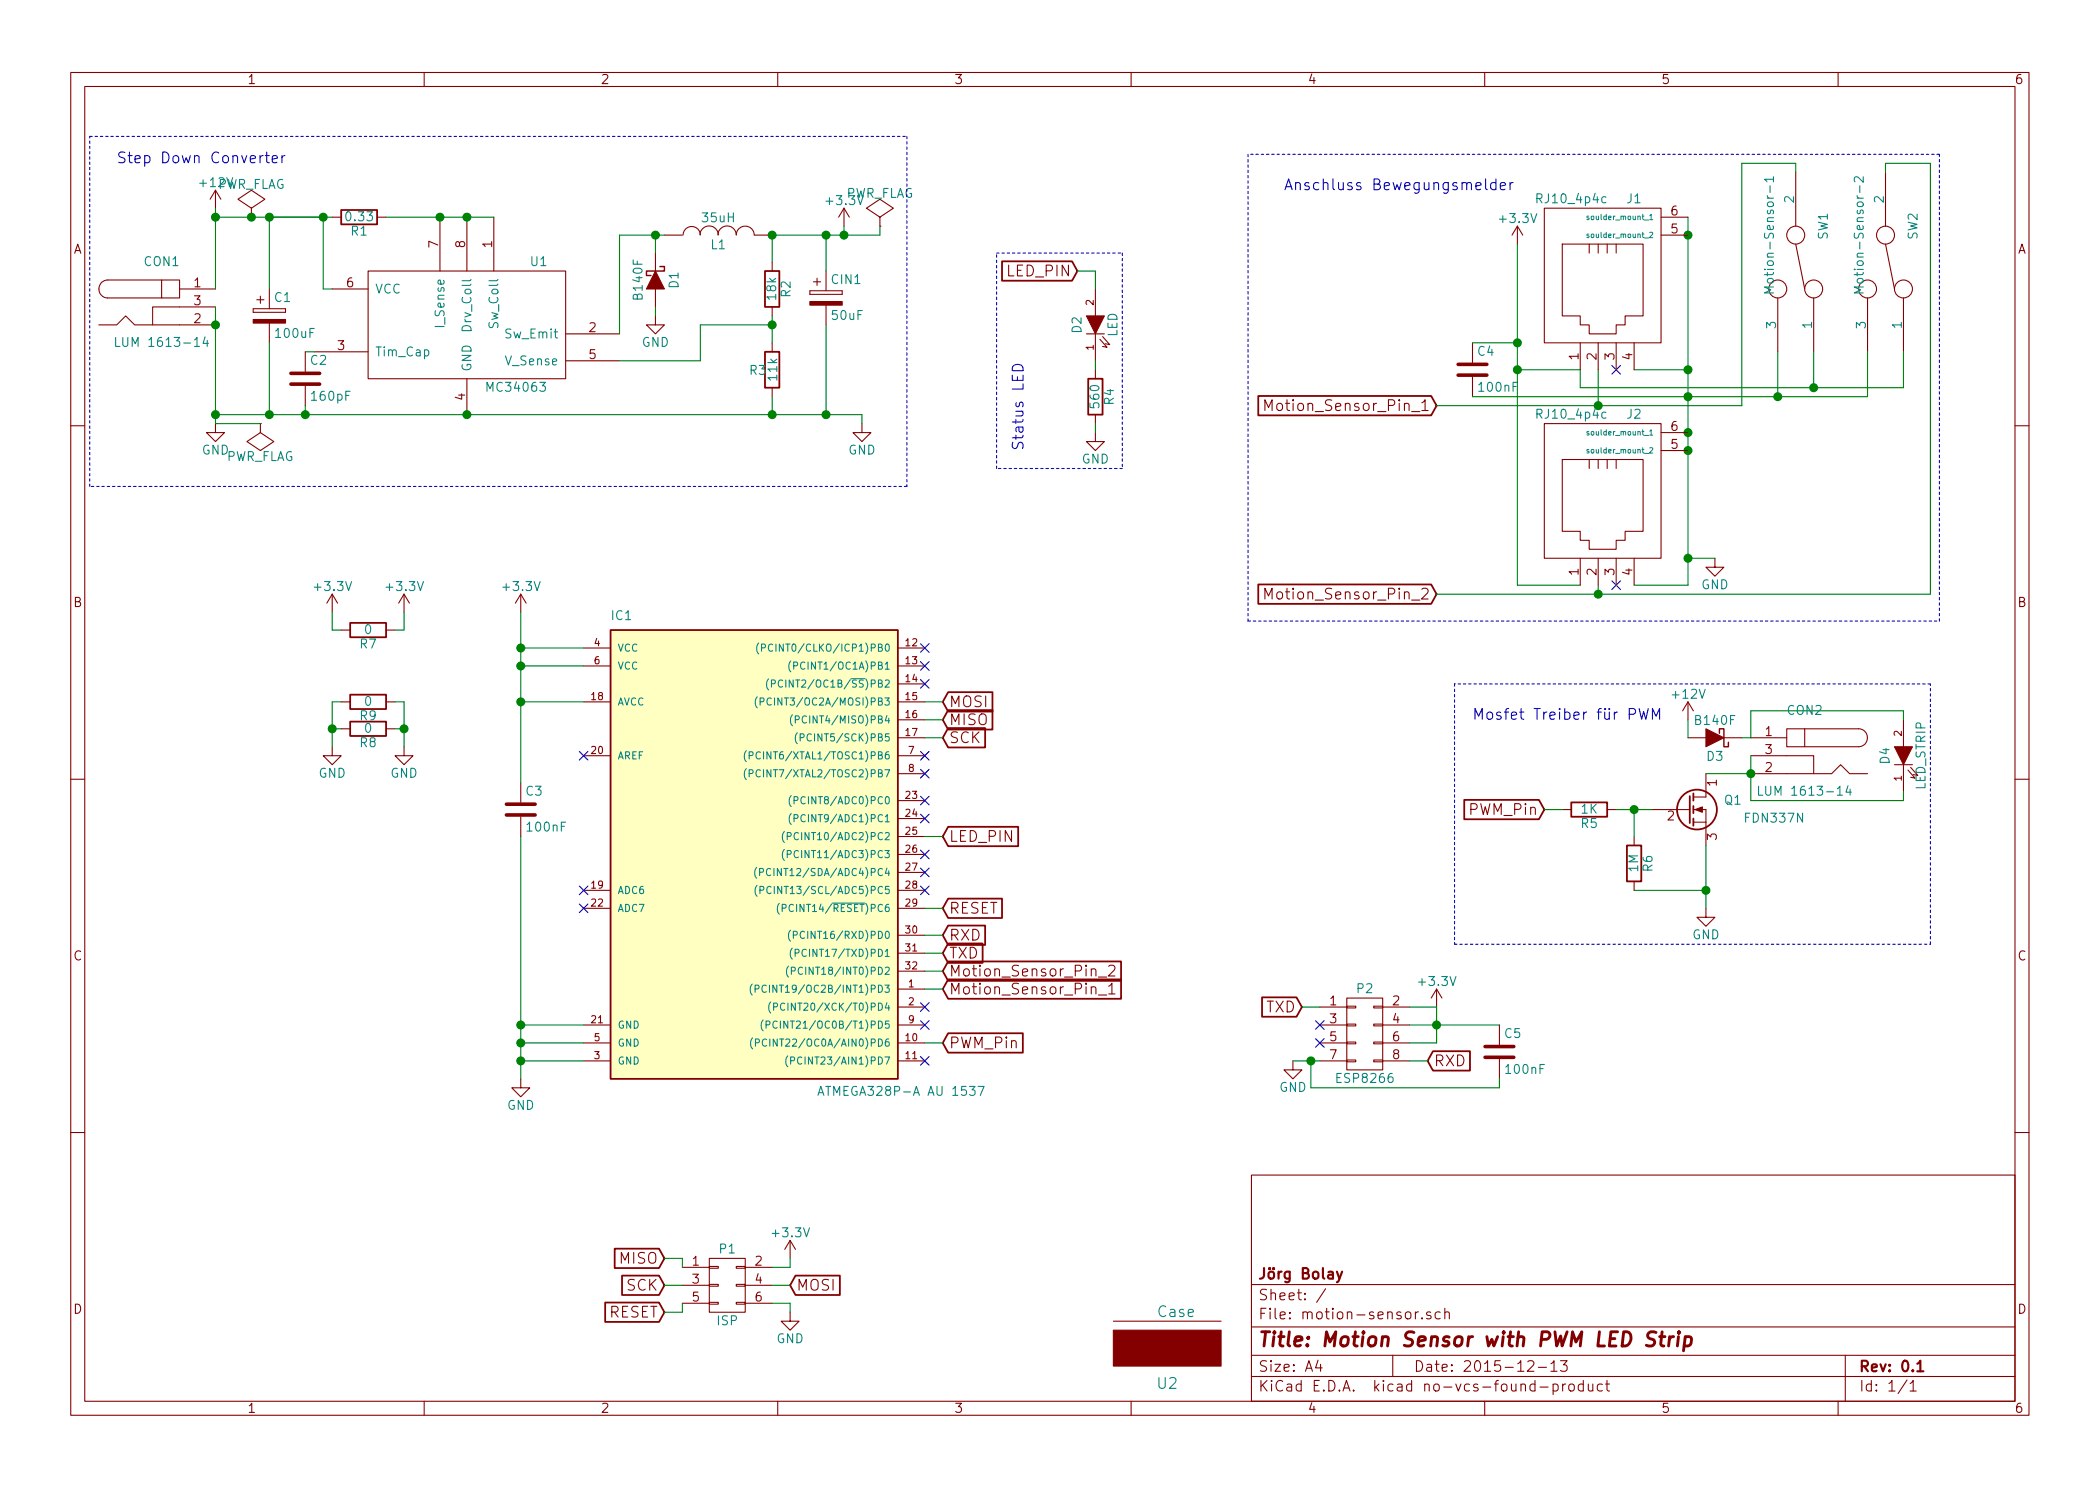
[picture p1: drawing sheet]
EESchema Schematic File Version 2
LIBS:motion-sensor-rescue
LIBS:power
LIBS:device
LIBS:transistors
LIBS:conn
LIBS:linear
LIBS:regul
LIBS:74xx
LIBS:cmos4000
LIBS:adc-dac
LIBS:memory
LIBS:xilinx
LIBS:microcontrollers
LIBS:dsp
LIBS:microchip
LIBS:analog_switches
LIBS:motorola
LIBS:texas
LIBS:intel
LIBS:audio
LIBS:interface
LIBS:digital-audio
LIBS:philips
LIBS:display
LIBS:cypress
LIBS:siliconi
LIBS:opto
LIBS:atmel
LIBS:contrib
LIBS:valves
LIBS:bolay-library
LIBS:motion-sensor-cache
EELAYER 25 0
EELAYER END
$Descr A4 11693 8268
encoding utf-8
Sheet 1 1
Title "Motion Sensor with PWM LED Strip"
Date "2015-12-13"
Rev "0.1"
Comp "Jörg Bolay"
Comment1 ""
Comment2 ""
Comment3 ""
Comment4 ""
$EndDescr
$Comp
L ATMEGA328P-A IC1
U 1 1
P 4150 4700
F 0 "IC1" H 3400 5950 50  0000 L BNN
F 1 "ATMEGA328P-A AU 1537" H 4550 3300 50  0000 L BNN
F 2 "Housings_QFP:TQFP-32_7x7mm_Pitch0.8mm" H 4150 4700 50  0001 C CIN
F 3 "http://www.atmel.com/images/atmel-8271-8-bit-avr-microcontroller-atmega48a-48pa-88a-88pa-168a-168pa-328-328p_datasheet_summary.pdf" H 4150 4700 50  0001 C CNN
F 4 "vorhanden" H 4150 4700 60  0001 C CNN "Digi-Key"
	1    4150 4700
	1    0    0    -1  
$EndComp
$Comp
L +12V #PWR01
U 1 1
P 1200 1150
F 0 "#PWR01" H 1200 1000 50  0001 C CNN
F 1 "+12V" H 1200 1290 50  0000 C CNN
F 2 "" H 1200 1150 50  0000 C CNN
F 3 "" H 1200 1150 50  0000 C CNN
	1    1200 1150
	1    0    0    -1  
$EndComp
$Comp
L CP C1
U 1 1
P 1500 1750
F 0 "C1" H 1525 1850 50  0000 L CNN
F 1 "100uF" H 1525 1650 50  0000 L CNN
F 2 "Capacitors_SMD:c_elec_6.3x7.7" H 1538 1600 50  0001 C CNN
F 3 "https://www.reichelt.de/index.html?&ACTION=7&LA=3&OPEN=0&INDEX=0&FILENAME=B300%252FDATASHEET_PANASONIC_VFP_SERIES.pdf" H 1500 1750 50  0001 C CNN
F 4 "vorhanden" H 1500 1750 60  0001 C CNN "Digi-Key"
	1    1500 1750
	1    0    0    -1  
$EndComp
$Comp
L D_Schottky D1
U 1 1
P 3650 1550
F 0 "D1" H 3650 1650 50  0000 C CNN
F 1 "B140F" H 3650 1450 50  0000 C CNN
F 2 "Diodes_SMD:SMA_Handsoldering" H 3650 1550 50  0001 C CNN
F 3 "http://cdn-reichelt.de/documents/datenblatt/A400/B120-B160.pdf" H 3650 1550 50  0001 C CNN
F 4 "vorhanden" H 3650 1550 60  0001 C CNN "Digi-Key"
	1    3650 1550
	0    1    1    0   
$EndComp
$Comp
L INDUCTOR L1
U 1 1
P 4000 1300
F 0 "L1" V 3950 1300 50  0000 C CNN
F 1 "35uH" V 4100 1300 50  0000 C CNN
F 2 "bolay library:SRN_1060_Power_Inductors" H 4000 1300 50  0001 C CNN
F 3 "http://www.bourns.com/docs/Product-Datasheets/SRN1060.pdf" H 4000 1300 50  0001 C CNN
F 4 "SRN1060-470MCT-ND" V 4000 1300 60  0001 C CNN "Digi-Key"
	1    4000 1300
	0    -1   -1   0   
$EndComp
$Comp
L GND #PWR02
U 1 1
P 1200 2350
F 0 "#PWR02" H 1200 2100 50  0001 C CNN
F 1 "GND" H 1200 2200 50  0000 C CNN
F 2 "" H 1200 2350 50  0000 C CNN
F 3 "" H 1200 2350 50  0000 C CNN
	1    1200 2350
	1    0    0    -1  
$EndComp
$Comp
L +3.3V #PWR03
U 1 1
P 4700 1250
F 0 "#PWR03" H 4700 1100 50  0001 C CNN
F 1 "+3.3V" H 4700 1390 50  0000 C CNN
F 2 "" H 4700 1250 50  0000 C CNN
F 3 "" H 4700 1250 50  0000 C CNN
	1    4700 1250
	1    0    0    -1  
$EndComp
$Comp
L C C3
U 1 1
P 2900 4500
F 0 "C3" H 2925 4600 50  0000 L CNN
F 1 "100nF" H 2925 4400 50  0000 L CNN
F 2 "Capacitors_SMD:C_1206_HandSoldering" H 2938 4350 50  0001 C CNN
F 3 "http://media.digikey.com/pdf/Data%20Sheets/Samsung%20PDFs/CL31F104MBCNNNC_Spec.pdf" H 2900 4500 50  0001 C CNN
F 4 "1276-2854-1-ND" H 2900 4500 60  0001 C CNN "Digi-Key"
	1    2900 4500
	1    0    0    -1  
$EndComp
$Comp
L R R5
U 1 1
P 8850 4500
F 0 "R5" V 8930 4500 50  0000 C CNN
F 1 "1K" V 8850 4500 50  0000 C CNN
F 2 "Resistors_SMD:R_1206_HandSoldering" V 8780 4500 50  0001 C CNN
F 3 "http://www.yageo.com.tw/exep/pages/download/literatures/PYu-R_INT-thick_7.pdf" H 8850 4500 50  0001 C CNN
F 4 "311-1.0KERCT-ND" V 8850 4500 60  0001 C CNN "Digi-Key"
	1    8850 4500
	0    1    1    0   
$EndComp
$Comp
L R R6
U 1 1
P 9100 4800
F 0 "R6" V 9180 4800 50  0000 C CNN
F 1 "1M" V 9100 4800 50  0000 C CNN
F 2 "Resistors_SMD:R_1206_HandSoldering" V 9030 4800 50  0001 C CNN
F 3 "http://www.yageo.com.tw/exep/pages/download/literatures/PYu-R_INT-thick_7.pdf" H 9100 4800 50  0001 C CNN
F 4 "311-1.0MERCT-ND" V 9100 4800 60  0001 C CNN "Digi-Key"
	1    9100 4800
	1    0    0    -1  
$EndComp
$Comp
L Q_NMOS_DGS Q1
U 1 1
P 9400 4500
F 0 "Q1" H 9700 4550 50  0000 R CNN
F 1 "FDN337N" H 10050 4450 50  0000 R CNN
F 2 "TO_SOT_Packages_SMD:SOT-23_Handsoldering" H 9600 4600 50  0001 C CNN
F 3 "https://www.fairchildsemi.com/datasheets/FD/FDN337N.pdf" H 9400 4500 50  0001 C CNN
F 4 "FDN337NTR-ND" H 9400 4500 60  0001 C CNN "Digi-Key"
	1    9400 4500
	1    0    0    -1  
$EndComp
$Comp
L GND #PWR04
U 1 1
P 9500 5050
F 0 "#PWR04" H 9500 4800 50  0001 C CNN
F 1 "GND" H 9500 4900 50  0000 C CNN
F 2 "" H 9500 5050 50  0000 C CNN
F 3 "" H 9500 5050 50  0000 C CNN
	1    9500 5050
	1    0    0    -1  
$EndComp
$Comp
L +3.3V #PWR05
U 1 1
P 2900 3400
F 0 "#PWR05" H 2900 3250 50  0001 C CNN
F 1 "+3.3V" H 2900 3540 50  0000 C CNN
F 2 "" H 2900 3400 50  0000 C CNN
F 3 "" H 2900 3400 50  0000 C CNN
	1    2900 3400
	1    0    0    -1  
$EndComp
$Comp
L GND #PWR06
U 1 1
P 2900 6000
F 0 "#PWR06" H 2900 5750 50  0001 C CNN
F 1 "GND" H 2900 5850 50  0000 C CNN
F 2 "" H 2900 6000 50  0000 C CNN
F 3 "" H 2900 6000 50  0000 C CNN
	1    2900 6000
	1    0    0    -1  
$EndComp
$Comp
L CONN_02X03 P1
U 1 1
P 4050 7150
F 0 "P1" H 4050 7350 50  0000 C CNN
F 1 "ISP" H 4050 6950 50  0000 C CNN
F 2 "bolay library:6x1pin_50mil_header" H 4050 5950 50  0000 C CNN
F 3 "http://www.sullinscorp.com/drawings/86_LPPB___1NFS_-RC,_10965.pdf" H 4050 5950 50  0001 C CNN
F 4 "S9005E-06-ND" H 4050 7150 60  0001 C CNN "Digi-Key"
	1    4050 7150
	1    0    0    -1  
$EndComp
$Comp
L BARREL_JACK CON1
U 1 1
P 900 1700
F 0 "CON1" H 900 1950 50  0000 C CNN
F 1 "LUM 1613-14" H 900 1500 50  0000 C CNN
F 2 "bolay library:barrel_jack_ds_1613_14" H 900 1700 50  0001 C CNN
F 3 "https://www.reichelt.de/index.html?&ACTION=7&LA=3&OPEN=0&INDEX=0&FILENAME=C160%252FDS_1613_14.pdf" H 900 1700 50  0001 C CNN
F 4 "vorhanden" H 900 1700 60  0001 C CNN "Digi-Key"
	1    900  1700
	1    0    0    -1  
$EndComp
$Comp
L LED D4
U 1 1
P 10600 4200
F 0 "D4" H 10600 4300 50  0000 C CNN
F 1 "LED_STRIP" H 10600 4100 50  0000 C CNN
F 2 "" H 10600 4200 50  0000 C CNN
F 3 "" H 10600 4200 50  0000 C CNN
F 4 "vorhanden" H 10600 4200 60  0001 C CNN "Digi-Key"
	1    10600 4200
	0    -1   -1   0   
$EndComp
$Comp
L GND #PWR07
U 1 1
P 9550 3100
F 0 "#PWR07" H 9550 2850 50  0001 C CNN
F 1 "GND" H 9550 2950 50  0000 C CNN
F 2 "" H 9550 3100 50  0000 C CNN
F 3 "" H 9550 3100 50  0000 C CNN
	1    9550 3100
	1    0    0    -1  
$EndComp
$Comp
L SWITCH_INV SW1
U 1 1
P 10000 1450
F 0 "SW1" H 9800 1600 50  0000 C CNN
F 1 "Motion-Sensor-1" H 9850 1300 50  0000 C CNN
F 2 "" H 10000 1450 50  0000 C CNN
F 3 "" H 10000 1450 50  0000 C CNN
F 4 "vorhanden" H 10000 1450 60  0001 C CNN "Digi-Key"
	1    10000 1450
	0    1    1    0   
$EndComp
$Comp
L +12V #PWR08
U 1 1
P 9400 4000
F 0 "#PWR08" H 9400 3850 50  0001 C CNN
F 1 "+12V" H 9400 4140 50  0000 C CNN
F 2 "" H 9400 4000 50  0000 C CNN
F 3 "" H 9400 4000 50  0000 C CNN
	1    9400 4000
	1    0    0    -1  
$EndComp
$Comp
L SWITCH_INV SW2
U 1 1
P 10500 1450
F 0 "SW2" H 10300 1600 50  0000 C CNN
F 1 "Motion-Sensor-2" H 10350 1300 50  0000 C CNN
F 2 "" H 10500 1450 50  0000 C CNN
F 3 "" H 10500 1450 50  0000 C CNN
F 4 "vorhanden" H 10500 1450 60  0001 C CNN "Digi-Key"
	1    10500 1450
	0    1    1    0   
$EndComp
Text GLabel 5250 3900 2    60   Input ~ 0
MOSI
Text GLabel 5250 4000 2    60   Input ~ 0
MISO
Text GLabel 5250 4100 2    60   Input ~ 0
SCK
Text GLabel 5250 5050 2    60   Input ~ 0
RESET
$Comp
L +3.3V #PWR09
U 1 1
P 4400 7000
F 0 "#PWR09" H 4400 6850 50  0001 C CNN
F 1 "+3.3V" H 4400 7140 50  0000 C CNN
F 2 "" H 4400 7000 50  0000 C CNN
F 3 "" H 4400 7000 50  0000 C CNN
	1    4400 7000
	1    0    0    -1  
$EndComp
$Comp
L GND #PWR010
U 1 1
P 4400 7300
F 0 "#PWR010" H 4400 7050 50  0001 C CNN
F 1 "GND" H 4400 7150 50  0000 C CNN
F 2 "" H 4400 7300 50  0000 C CNN
F 3 "" H 4400 7300 50  0000 C CNN
	1    4400 7300
	1    0    0    -1  
$EndComp
Text GLabel 4400 7150 2    60   Input ~ 0
MOSI
Text GLabel 3700 7000 0    60   Input ~ 0
MISO
Text GLabel 3700 7300 0    60   Input ~ 0
RESET
Text GLabel 3700 7150 0    60   Input ~ 0
SCK
Text GLabel 8000 2250 0    60   Input ~ 0
Motion_Sensor_Pin_1
Text GLabel 8000 3300 0    60   Input ~ 0
Motion_Sensor_Pin_2
Text GLabel 5250 5500 2    60   Input ~ 0
Motion_Sensor_Pin_1
Text GLabel 5250 5400 2    60   Input ~ 0
Motion_Sensor_Pin_2
Text GLabel 8600 4500 0    60   Input ~ 0
PWM_Pin
$Comp
L CONN_02X04 P2
U 1 1
P 7600 5750
F 0 "P2" H 7600 6000 50  0000 C CNN
F 1 "ESP8266" H 7600 5500 50  0000 C CNN
F 2 "bolay library:8pin_Header_SMD" H 7600 4550 50  0001 C CNN
F 3 "http://sullinscorp.com/drawings/103_NPxCxx2KFMx-RC,_10488-G.pdf" H 7600 4550 50  0001 C CNN
F 4 "S5674-ND" H 7600 5750 60  0001 C CNN "Digi-Key"
	1    7600 5750
	1    0    0    -1  
$EndComp
$Comp
L GND #PWR011
U 1 1
P 7200 5900
F 0 "#PWR011" H 7200 5650 50  0001 C CNN
F 1 "GND" H 7200 5750 50  0000 C CNN
F 2 "" H 7200 5900 50  0000 C CNN
F 3 "" H 7200 5900 50  0000 C CNN
	1    7200 5900
	1    0    0    -1  
$EndComp
Text GLabel 5250 5200 2    60   Input ~ 0
RXD
Text GLabel 5250 5300 2    60   Input ~ 0
TXD
Text GLabel 7950 5900 2    60   Input ~ 0
RXD
Text GLabel 7250 5600 0    60   Input ~ 0
TXD
Text GLabel 5250 4650 2    60   Input ~ 0
LED_PIN
$Comp
L LED D2
U 1 1
P 6100 1800
F 0 "D2" H 6100 1900 50  0000 C CNN
F 1 "LED" H 6100 1700 50  0000 C CNN
F 2 "LEDs:LED_1206" H 6100 1800 50  0001 C CNN
F 3 "http://optoelectronics.liteon.com/upload/download/DS22-2000-253/S_110_LTST-C230KRKT.pdf" H 6100 1800 50  0001 C CNN
F 4 "160-1457-1-ND" H 6100 1800 60  0001 C CNN "Digi-Key"
	1    6100 1800
	0    -1   -1   0   
$EndComp
$Comp
L R R4
U 1 1
P 6100 2200
F 0 "R4" V 6180 2200 50  0000 C CNN
F 1 "560" V 6100 2200 50  0000 C CNN
F 2 "Resistors_SMD:R_1206_HandSoldering" V 6030 2200 50  0001 C CNN
F 3 "http://www.yageo.com.tw/exep/pages/download/literatures/PYu-R_INT-thick_7.pdf" H 6100 2200 50  0001 C CNN
F 4 "311-560ERCT-ND" V 6100 2200 60  0001 C CNN "Digi-Key"
	1    6100 2200
	1    0    0    -1  
$EndComp
$Comp
L GND #PWR012
U 1 1
P 6100 2400
F 0 "#PWR012" H 6100 2150 50  0001 C CNN
F 1 "GND" H 6100 2250 50  0000 C CNN
F 2 "" H 6100 2400 50  0000 C CNN
F 3 "" H 6100 2400 50  0000 C CNN
	1    6100 2400
	1    0    0    -1  
$EndComp
Text GLabel 6000 1500 0    60   Input ~ 0
LED_PIN
NoConn ~ 3250 4950
NoConn ~ 3250 5050
NoConn ~ 5150 5900
NoConn ~ 5150 5700
NoConn ~ 5150 5600
NoConn ~ 5150 4950
NoConn ~ 5150 4850
NoConn ~ 5150 4750
NoConn ~ 5150 4300
NoConn ~ 5150 4200
NoConn ~ 5150 3800
NoConn ~ 5150 3700
NoConn ~ 5150 3600
NoConn ~ 7350 5800
NoConn ~ 7350 5700
Text GLabel 5250 5800 2    60   Input ~ 0
PWM_Pin
$Comp
L PWR_FLAG #FLG013
U 1 1
P 1400 1200
F 0 "#FLG013" H 1400 1295 50  0001 C CNN
F 1 "PWR_FLAG" H 1400 1380 50  0000 C CNN
F 2 "" H 1400 1200 50  0000 C CNN
F 3 "" H 1400 1200 50  0000 C CNN
	1    1400 1200
	1    0    0    -1  
$EndComp
$Comp
L PWR_FLAG #FLG014
U 1 1
P 1450 2350
F 0 "#FLG014" H 1450 2445 50  0001 C CNN
F 1 "PWR_FLAG" H 1450 2530 50  0000 C CNN
F 2 "" H 1450 2350 50  0000 C CNN
F 3 "" H 1450 2350 50  0000 C CNN
	1    1450 2350
	-1   0    0    1   
$EndComp
$Comp
L PWR_FLAG #FLG015
U 1 1
P 4900 1250
F 0 "#FLG015" H 4900 1345 50  0001 C CNN
F 1 "PWR_FLAG" H 4900 1430 50  0000 C CNN
F 2 "" H 4900 1250 50  0000 C CNN
F 3 "" H 4900 1250 50  0000 C CNN
	1    4900 1250
	1    0    0    -1  
$EndComp
NoConn ~ 3250 4200
$Comp
L +3.3V #PWR016
U 1 1
P 8000 5600
F 0 "#PWR016" H 8000 5450 50  0001 C CNN
F 1 "+3.3V" H 8000 5740 50  0000 C CNN
F 2 "" H 8000 5600 50  0000 C CNN
F 3 "" H 8000 5600 50  0000 C CNN
	1    8000 5600
	1    0    0    -1  
$EndComp
$Comp
L +3.3V #PWR017
U 1 1
P 8450 1350
F 0 "#PWR017" H 8450 1200 50  0001 C CNN
F 1 "+3.3V" H 8450 1490 50  0000 C CNN
F 2 "" H 8450 1350 50  0000 C CNN
F 3 "" H 8450 1350 50  0000 C CNN
	1    8450 1350
	1    0    0    -1  
$EndComp
$Comp
L C C5
U 1 1
P 8350 5850
F 0 "C5" H 8375 5950 50  0000 L CNN
F 1 "100nF" H 8375 5750 50  0000 L CNN
F 2 "Capacitors_SMD:C_1206_HandSoldering" H 8388 5700 50  0001 C CNN
F 3 "http://media.digikey.com/pdf/Data%20Sheets/Samsung%20PDFs/CL31F104MBCNNNC_Spec.pdf" H 8350 5850 50  0001 C CNN
F 4 "1276-2854-1-ND" H 8350 5850 60  0001 C CNN "Digi-Key"
	1    8350 5850
	1    0    0    -1  
$EndComp
Text Notes 650  900  0    60   ~ 0
Step Down Converter
Text Notes 8200 4000 0    60   ~ 0
Mosfet Treiber für PWM
Text Notes 7150 1050 0    60   ~ 0
Anschluss Bewegungsmelder
Text Notes 5700 2500 1    60   ~ 0
Status LED
$Comp
L CP CIN1
U 1 1
P 4600 1650
F 0 "CIN1" H 4625 1750 50  0000 L CNN
F 1 "50uF" H 4625 1550 50  0000 L CNN
F 2 "Capacitors_SMD:c_elec_6.3x7.7" H 4638 1500 50  0001 C CNN
F 3 "" H 4600 1650 50  0000 C CNN
F 4 "vorhanden" H 4600 1650 60  0001 C CNN "Digi-Key"
F 5 "100uF Kondens von reichelt" H 4600 1650 60  0001 C CNN "Bemerkungen"
	1    4600 1650
	1    0    0    -1  
$EndComp
$Comp
L R R1
U 1 1
P 2000 1200
F 0 "R1" V 2080 1200 50  0000 C CNN
F 1 "0.33" V 2000 1200 50  0000 C CNN
F 2 "Resistors_SMD:R_1206_HandSoldering" V 1930 1200 50  0001 C CNN
F 3 "http://www.te.com/commerce/DocumentDelivery/DDEController?Action=srchrtrv&DocNm=1773269&DocType=DS&DocLang=English" H 2000 1200 50  0001 C CNN
F 4 "R_SC" V 2000 1200 60  0001 C CNN "Schaltregler-Name"
F 5 "A103274CT-ND" V 2000 1200 60  0001 C CNN "Digi-Key"
	1    2000 1200
	0    1    1    0   
$EndComp
$Comp
L R R2
U 1 1
P 4300 1600
F 0 "R2" V 4380 1600 50  0000 C CNN
F 1 "18k" V 4300 1600 50  0000 C CNN
F 2 "Resistors_SMD:R_1206_HandSoldering" H 4230 1600 50  0001 C CNN
F 3 "http://www.yageo.com.tw/exep/pages/download/literatures/PYu-R_INT-thick_7.pdf" H 4300 1600 50  0001 C CNN
F 4 "311-18KERCT-ND" V 4300 1600 60  0001 C CNN "Digi-Key"
	1    4300 1600
	1    0    0    -1  
$EndComp
$Comp
L R R3
U 1 1
P 4300 2050
F 0 "R3" H 4380 2050 50  0000 C CNN
F 1 "11k" V 4300 2050 50  0000 C CNN
F 2 "Resistors_SMD:R_1206_HandSoldering" H 4230 2050 50  0001 C CNN
F 3 "http://www.yageo.com.tw/exep/pages/download/literatures/PYu-R_INT-thick_7.pdf" H 4300 2050 50  0001 C CNN
F 4 "RC1206JR-0711KL" H 4300 2050 60  0001 C CNN "Digi-Key"
	1    4300 2050
	-1   0    0    1   
$EndComp
$Comp
L MC34063-RESCUE-motion-sensor U1
U 1 1
P 2600 1800
F 0 "U1" H 2950 2150 50  0000 L CNN
F 1 "MC34063" H 2700 1450 50  0000 L CNN
F 2 "SMD_Packages:SOIC-8-N" H 2600 1800 50  0001 C CNN
F 3 "http://www.onsemi.com/pub_link/Collateral/MC34063A-D.PDF" H 2600 1800 50  0001 C CNN
F 4 "497-7852-1-ND" H 2600 1800 60  0001 C CNN "Digi-Key"
	1    2600 1800
	1    0    0    -1  
$EndComp
$Comp
L GND #PWR018
U 1 1
P 3650 1750
F 0 "#PWR018" H 3650 1500 50  0001 C CNN
F 1 "GND" H 3650 1600 50  0000 C CNN
F 2 "" H 3650 1750 50  0000 C CNN
F 3 "" H 3650 1750 50  0000 C CNN
	1    3650 1750
	1    0    0    -1  
$EndComp
$Comp
L GND #PWR019
U 1 1
P 4800 2350
F 0 "#PWR019" H 4800 2100 50  0001 C CNN
F 1 "GND" H 4800 2200 50  0000 C CNN
F 2 "" H 4800 2350 50  0000 C CNN
F 3 "" H 4800 2350 50  0000 C CNN
	1    4800 2350
	1    0    0    -1  
$EndComp
Wire Notes Line
	5550 2600 5550 1400
Wire Notes Line
	6250 2600 5550 2600
Wire Notes Line
	6250 1400 6250 2600
Wire Notes Line
	5550 1400 6250 1400
Wire Notes Line
	6950 850  6950 3450
Wire Notes Line
	10800 850  6950 850 
Wire Notes Line
	10800 3450 10800 850 
Wire Notes Line
	6950 3450 10800 3450
Wire Notes Line
	10750 5250 10750 3800
Wire Notes Line
	8100 5250 10750 5250
Wire Notes Line
	8100 3800 8100 5250
Wire Notes Line
	10750 3800 8100 3800
Wire Notes Line
	5050 2700 500  2700
Wire Notes Line
	5050 750  5050 2700
Wire Notes Line
	500  750  5050 750 
Connection ~ 8000 5700
Connection ~ 7300 5900
Wire Wire Line
	7300 6050 7300 5900
Wire Wire Line
	8350 6050 7300 6050
Wire Wire Line
	8350 6000 8350 6050
Wire Wire Line
	5250 5800 5150 5800
Wire Wire Line
	6100 2350 6100 2400
Wire Wire Line
	6100 2000 6100 2050
Wire Wire Line
	6100 1500 6100 1600
Wire Wire Line
	6000 1500 6100 1500
Wire Wire Line
	5150 4650 5250 4650
Wire Wire Line
	7850 5900 7950 5900
Wire Wire Line
	7250 5600 7350 5600
Wire Wire Line
	5150 5300 5250 5300
Wire Wire Line
	5250 5200 5150 5200
Wire Wire Line
	7850 5700 8350 5700
Wire Wire Line
	8000 5600 8000 5800
Wire Wire Line
	7200 5900 7350 5900
Wire Wire Line
	8000 5600 7850 5600
Wire Wire Line
	8700 4500 8600 4500
Wire Wire Line
	3800 7300 3700 7300
Wire Wire Line
	3800 7000 3700 7000
Wire Wire Line
	4400 7150 4300 7150
Wire Wire Line
	3800 7300 3800 7250
Wire Wire Line
	3800 7150 3700 7150
Wire Wire Line
	3800 7000 3800 7050
Wire Wire Line
	4400 7250 4400 7300
Wire Wire Line
	4300 7250 4400 7250
Wire Wire Line
	4400 7050 4300 7050
Wire Wire Line
	4400 7000 4400 7050
Wire Wire Line
	5250 5050 5150 5050
Wire Wire Line
	5250 3900 5150 3900
Wire Wire Line
	5250 4000 5150 4000
Wire Wire Line
	5250 4100 5150 4100
Wire Wire Line
	10400 2200 10400 1950
Wire Wire Line
	10100 1950 10100 2150
Wire Wire Line
	10500 900  10500 950 
Wire Wire Line
	10750 900  10500 900 
Wire Wire Line
	10750 3300 10750 900 
Wire Wire Line
	10000 900  10000 950 
Wire Wire Line
	9700 900  10000 900 
Wire Wire Line
	9700 2250 9700 900 
Wire Wire Line
	10600 4450 10600 4400
Wire Wire Line
	9750 4450 10600 4450
Wire Wire Line
	10600 3950 10600 4000
Wire Wire Line
	9750 3950 10600 3950
Connection ~ 2900 5900
Connection ~ 2900 3600
Connection ~ 2900 3900
Wire Wire Line
	2900 3900 3250 3900
Connection ~ 2900 5700
Wire Wire Line
	3250 5700 2900 5700
Connection ~ 2900 5800
Wire Wire Line
	2900 5800 3250 5800
Wire Wire Line
	2900 4650 2900 6000
Wire Wire Line
	2900 5900 3250 5900
Connection ~ 2900 3700
Wire Wire Line
	2900 3700 3250 3700
Wire Wire Line
	2900 3400 2900 4350
Wire Wire Line
	3250 3600 2900 3600
Connection ~ 9500 4950
Wire Wire Line
	9100 4950 9500 4950
Wire Wire Line
	9500 4700 9500 5050
Connection ~ 9100 4500
Wire Wire Line
	9100 4650 9100 4500
Wire Wire Line
	9000 4500 9200 4500
Wire Wire Line
	1200 2350 1450 2350
Wire Wire Line
	1200 1700 1200 2350
Connection ~ 1200 1800
Wire Wire Line
	1200 2300 4800 2300
Connection ~ 1200 2300
Connection ~ 2600 2300
Wire Wire Line
	4300 1300 4300 1450
Wire Wire Line
	4300 1750 4300 1900
Wire Wire Line
	4300 2300 4300 2200
Connection ~ 4300 2300
Wire Wire Line
	3450 2000 3900 2000
Wire Wire Line
	3900 2000 3900 1800
Wire Wire Line
	3900 1800 4300 1800
Connection ~ 4300 1800
Wire Wire Line
	1500 1900 1500 2300
Connection ~ 1500 2300
Wire Wire Line
	1200 1150 1200 1600
Connection ~ 1200 1200
Wire Wire Line
	1200 1200 1850 1200
Connection ~ 1400 1200
Wire Wire Line
	3450 1300 3700 1300
Connection ~ 4300 1300
Wire Wire Line
	2150 1200 2750 1200
Connection ~ 2450 1200
Connection ~ 2600 1200
Wire Wire Line
	1800 1200 1800 1600
Wire Wire Line
	1800 1600 1850 1600
Wire Wire Line
	1500 1200 1800 1200
Connection ~ 1800 1200
Wire Wire Line
	1500 1600 1500 1200
Connection ~ 1500 1200
Wire Wire Line
	1700 1950 1750 1950
Wire Wire Line
	3450 1300 3450 1850
Wire Wire Line
	3650 1700 3650 1750
Wire Wire Line
	3650 1400 3650 1300
Connection ~ 3650 1300
Wire Wire Line
	4800 2300 4800 2350
Wire Wire Line
	4700 1300 4700 1250
Wire Wire Line
	4900 1300 4900 1250
Connection ~ 4700 1300
Wire Wire Line
	4600 1300 4600 1500
Connection ~ 4600 1300
Wire Wire Line
	4600 1800 4600 2300
Connection ~ 4600 2300
Wire Notes Line
	500  2700 500  750 
Wire Wire Line
	4300 1300 4900 1300
$Comp
L C C2
U 1 1
P 1700 2100
F 0 "C2" H 1725 2200 50  0000 L CNN
F 1 "160pF" H 1725 2000 50  0000 L CNN
F 2 "Capacitors_SMD:C_1206_HandSoldering" H 1738 1950 50  0001 C CNN
F 3 "http://www.samsungsem.com/kr/support/product-search/mlcc/__icsFiles/afieldfile/2015/06/03/CL31C151JBCNNNC.pdf" H 1700 2100 50  0001 C CNN
F 4 "1276-2811-1-ND" H 1700 2100 60  0001 C CNN "Digi-Key"
	1    1700 2100
	1    0    0    -1  
$EndComp
$Comp
L C C4
U 1 1
P 8200 2050
F 0 "C4" H 8225 2150 50  0000 L CNN
F 1 "100nF" H 8225 1950 50  0000 L CNN
F 2 "Capacitors_SMD:C_1206_HandSoldering" H 8238 1900 50  0001 C CNN
F 3 "http://media.digikey.com/pdf/Data%20Sheets/Samsung%20PDFs/CL31F104MBCNNNC_Spec.pdf" H 8200 2050 50  0001 C CNN
F 4 "1276-2854-1-ND" H 8200 2050 60  0001 C CNN "Digi-Key"
	1    8200 2050
	1    0    0    -1  
$EndComp
Wire Wire Line
	1700 2250 1700 2300
Connection ~ 1700 2300
Wire Wire Line
	8000 5800 7850 5800
Wire Wire Line
	9400 1200 9400 3250
Wire Wire Line
	9400 2050 9100 2050
Connection ~ 9400 1300
Connection ~ 9400 2050
Connection ~ 9400 2400
Connection ~ 9400 2500
Wire Wire Line
	8450 1350 8450 3250
Connection ~ 8450 2050
Wire Wire Line
	8450 2050 8800 2050
Wire Wire Line
	8200 1900 8450 1900
Connection ~ 8450 1900
Wire Wire Line
	8200 2200 10400 2200
Connection ~ 9400 2200
Wire Wire Line
	8900 2250 8900 2050
Wire Wire Line
	8000 2250 9700 2250
Wire Wire Line
	8450 3250 8800 3250
Wire Wire Line
	8000 3300 10750 3300
Wire Wire Line
	8900 3300 8900 3250
Connection ~ 8900 2250
Connection ~ 8900 3300
Wire Wire Line
	9900 2200 9900 1950
Connection ~ 9900 2200
Wire Wire Line
	8800 2050 8800 2150
Wire Wire Line
	8800 2150 10600 2150
Connection ~ 10100 2150
Wire Wire Line
	10600 2150 10600 1950
NoConn ~ 9000 2050
NoConn ~ 9000 3250
Wire Wire Line
	9400 3250 9100 3250
Wire Wire Line
	9550 3100 9400 3100
Connection ~ 9400 3100
$Comp
L BARREL_JACK CON2
U 1 1
P 10050 4200
F 0 "CON2" H 10050 4450 50  0000 C CNN
F 1 "LUM 1613-14" H 10050 4000 50  0000 C CNN
F 2 "bolay library:barrel_jack_ds_1613_14" H 10050 4200 50  0001 C CNN
F 3 "https://www.reichelt.de/index.html?&ACTION=7&LA=3&OPEN=0&INDEX=0&FILENAME=C160%252FDS_1613_14.pdf" H 10050 4200 50  0001 C CNN
F 4 "vorhanden" H 10050 4200 60  0001 C CNN "Digi-Key"
	1    10050 4200
	-1   0    0    -1  
$EndComp
Wire Wire Line
	9750 4200 9750 4450
Wire Wire Line
	9750 4300 9500 4300
Wire Wire Line
	9750 4100 9750 3950
Connection ~ 9750 4300
$Comp
L D_Schottky D3
U 1 1
P 9550 4100
F 0 "D3" H 9550 4200 50  0000 C CNN
F 1 "B140F" H 9550 4000 50  0000 C CNN
F 2 "Diodes_SMD:SMA_Handsoldering" H 9550 4100 50  0001 C CNN
F 3 "http://cdn-reichelt.de/documents/datenblatt/A400/B120-B160.pdf" H 9550 4100 50  0001 C CNN
F 4 "vorhanden" H 9550 4100 60  0001 C CNN "Digi-Key"
	1    9550 4100
	-1   0    0    1   
$EndComp
Wire Wire Line
	9700 4100 9750 4100
Wire Wire Line
	9400 4100 9400 4000
$Comp
L Case U2
U 1 1
P 6500 7500
F 0 "U2" H 6500 7300 60  0000 C CNN
F 1 "Case" H 6550 7700 60  0000 C CNN
F 2 "" H 6500 7500 60  0000 C CNN
F 3 "http://www.hammondmfg.com/pdf/1551H.pdf" H 6500 7500 60  0001 C CNN
F 4 "HM361-ND" H 6500 7500 60  0001 C CNN "Digi-Key"
	1    6500 7500
	1    0    0    -1  
$EndComp
$Comp
L RJ10_4p4c J2
U 1 1
P 8900 2800
F 0 "J2" H 9100 3300 50  0000 C CNN
F 1 "RJ10_4p4c" H 8750 3300 50  0000 C CNN
F 2 "bolay library:RJ10_SMD_4p4c" H 8900 2800 50  0001 C CNN
F 3 "http://portal.fciconnect.com/Comergent//fci/drawing/73306.pdf" H 8900 2800 50  0001 C CNN
F 4 "609-4469-1-ND" H 8900 2800 60  0001 C CNN "Digi-Key"
	1    8900 2800
	1    0    0    -1  
$EndComp
$Comp
L RJ10_4p4c J1
U 1 1
P 8900 1600
F 0 "J1" H 9100 2100 50  0000 C CNN
F 1 "RJ10_4p4c" H 8750 2100 50  0000 C CNN
F 2 "bolay library:RJ10_SMD_4p4c" H 8900 1600 50  0001 C CNN
F 3 "http://portal.fciconnect.com/Comergent//fci/drawing/73306.pdf" H 8900 1600 50  0001 C CNN
F 4 "609-4469-1-ND" H 8900 1600 60  0001 C CNN "Digi-Key"
	1    8900 1600
	1    0    0    -1  
$EndComp
Wire Wire Line
	5150 5400 5250 5400
Wire Wire Line
	5150 5500 5250 5500
NoConn ~ 5150 4450
NoConn ~ 5150 4550
$Comp
L +3.3V #PWR020
U 1 1
P 1850 3400
F 0 "#PWR020" H 1850 3250 50  0001 C CNN
F 1 "+3.3V" H 1850 3540 50  0000 C CNN
F 2 "" H 1850 3400 50  0000 C CNN
F 3 "" H 1850 3400 50  0000 C CNN
	1    1850 3400
	1    0    0    -1  
$EndComp
$Comp
L +3.3V #PWR021
U 1 1
P 2250 3400
F 0 "#PWR021" H 2250 3250 50  0001 C CNN
F 1 "+3.3V" H 2250 3540 50  0000 C CNN
F 2 "" H 2250 3400 50  0000 C CNN
F 3 "" H 2250 3400 50  0000 C CNN
	1    2250 3400
	1    0    0    -1  
$EndComp
$Comp
L GND #PWR022
U 1 1
P 1850 4150
F 0 "#PWR022" H 1850 3900 50  0001 C CNN
F 1 "GND" H 1850 4000 50  0000 C CNN
F 2 "" H 1850 4150 50  0000 C CNN
F 3 "" H 1850 4150 50  0000 C CNN
	1    1850 4150
	1    0    0    -1  
$EndComp
$Comp
L GND #PWR023
U 1 1
P 2250 4150
F 0 "#PWR023" H 2250 3900 50  0001 C CNN
F 1 "GND" H 2250 4000 50  0000 C CNN
F 2 "" H 2250 4150 50  0000 C CNN
F 3 "" H 2250 4150 50  0000 C CNN
	1    2250 4150
	1    0    0    -1  
$EndComp
$Comp
L R R7
U 1 1
P 2050 3500
F 0 "R7" V 2130 3500 50  0000 C CNN
F 1 "0" V 2050 3500 50  0000 C CNN
F 2 "Resistors_SMD:R_1206_HandSoldering" V 1980 3500 50  0001 C CNN
F 3 "http://www.yageo.com.tw/exep/pages/download/literatures/PYu-R_INT-thick_7.pdf" H 2050 3500 50  0001 C CNN
F 4 "311-0.0ERCT-ND" H 2050 3500 60  0001 C CNN "Digi-Key"
	1    2050 3500
	0    1    1    0   
$EndComp
Wire Wire Line
	1850 3400 1850 3500
Wire Wire Line
	1850 3500 1900 3500
Wire Wire Line
	2200 3500 2250 3500
Wire Wire Line
	2250 3500 2250 3400
Wire Wire Line
	2250 3900 2250 4150
Wire Wire Line
	2250 4050 2200 4050
Wire Wire Line
	1900 4050 1850 4050
Wire Wire Line
	1850 3900 1850 4150
$Comp
L R R8
U 1 1
P 2050 4050
F 0 "R8" V 2130 4050 50  0000 C CNN
F 1 "0" V 2050 4050 50  0000 C CNN
F 2 "Resistors_SMD:R_1206_HandSoldering" V 1980 4050 50  0001 C CNN
F 3 "http://www.yageo.com.tw/exep/pages/download/literatures/PYu-R_INT-thick_7.pdf" H 2050 4050 50  0001 C CNN
F 4 "311-0.0ERCT-ND" H 2050 4050 60  0001 C CNN "Digi-Key"
	1    2050 4050
	0    1    1    0   
$EndComp
$Comp
L R R9
U 1 1
P 2050 3900
F 0 "R9" V 2130 3900 50  0000 C CNN
F 1 "0" V 2050 3900 50  0000 C CNN
F 2 "Resistors_SMD:R_1206_HandSoldering" V 1980 3900 50  0001 C CNN
F 3 "http://www.yageo.com.tw/exep/pages/download/literatures/PYu-R_INT-thick_7.pdf" H 2050 3900 50  0001 C CNN
F 4 "311-0.0ERCT-ND" H 2050 3900 60  0001 C CNN "Digi-Key"
	1    2050 3900
	0    1    1    0   
$EndComp
Wire Wire Line
	2200 3900 2250 3900
Connection ~ 2250 4050
Wire Wire Line
	1900 3900 1850 3900
Connection ~ 1850 4050
$EndSCHEMATC
